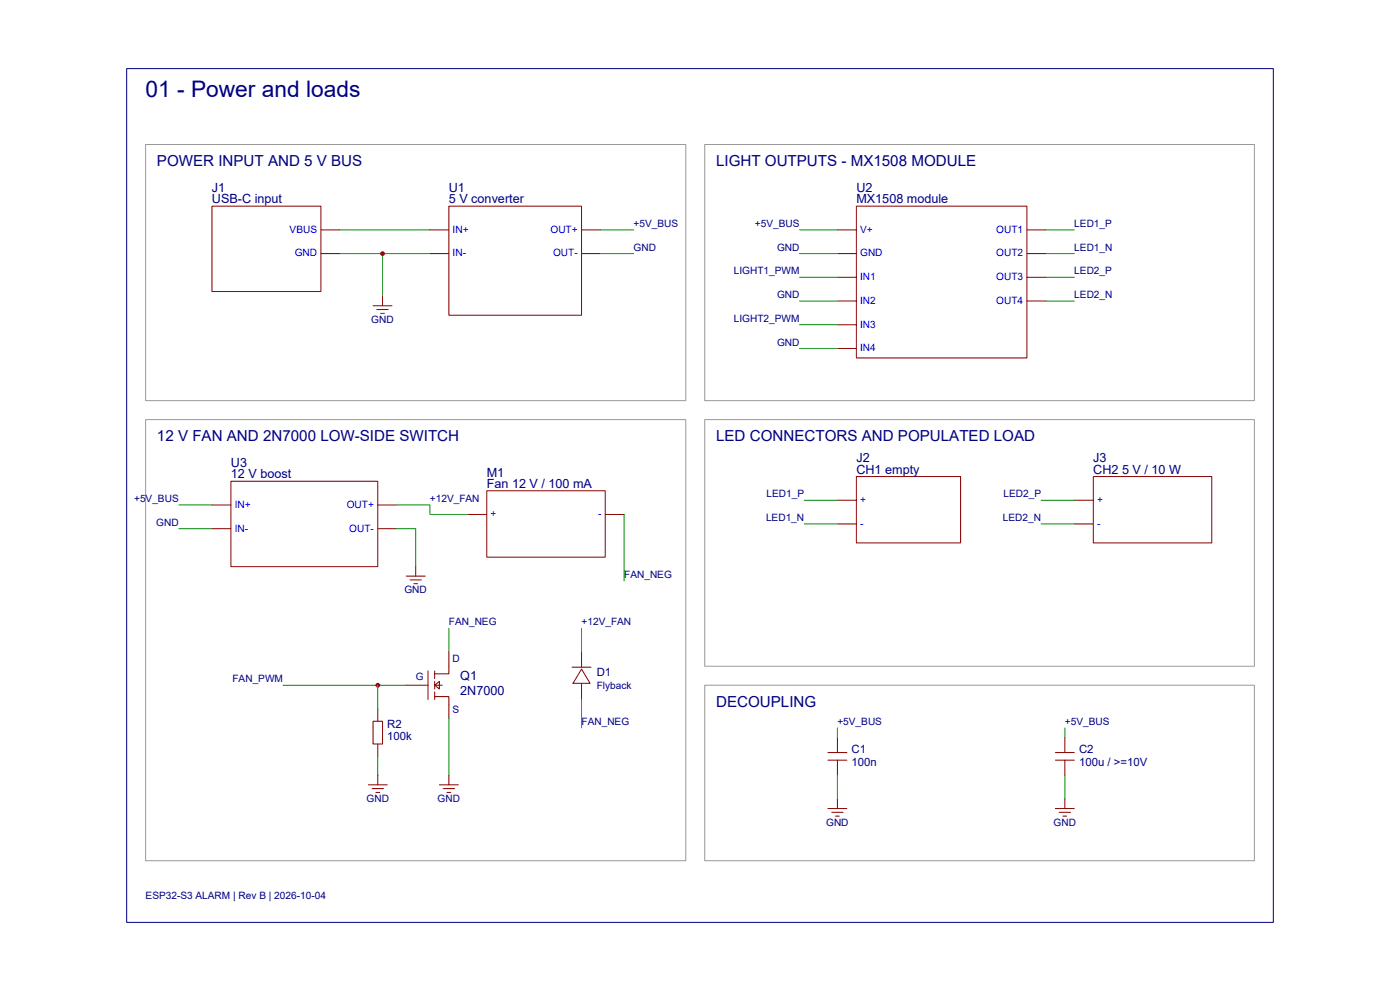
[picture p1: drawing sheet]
<svg xmlns="http://www.w3.org/2000/svg" width="420mm" height="297mm" viewBox="0 0 420 297" stroke-linecap="round" stroke-linejoin="round" font-family="sans-serif">
<path d="M38 20.6h344v255.8h-344z" fill="none" stroke="#000080" stroke-width=".3"/>
<path d="M43.7 43.3h162v76.8h-162z" fill="none" stroke="#999" stroke-width=".3"/>
<path d="M63.6 61.8h32.7v25.6h-32.7zM96.3 68.9h5.7M96.3 76h5.7M129 68.9h5.7M129 76h5.7M134.7 61.8h39.8v32.7h-39.8zM174.5 68.9h5.6M174.5 76h5.6" fill="none" stroke="#800" stroke-width=".3"/>
<path d="M102 68.9h27M102 76h27M114.8 76v12.8" fill="none" stroke="#080" stroke-width=".3"/>
<circle cx="114.8" cy="76" r=".71" fill="#c00"/>
<g fill="none" stroke="#800" stroke-width=".3">
<path d="M251.2 68.9h5.7M251.2 76h5.7M256.9 61.8h51.2v45.5h-51.2zM308.1 68.9h5.7M308.1 76h5.7M111.9 91.6h5.7M113.1 92.8h3.4M114.2 93.9h1.1M114.8 88.8v2.8M251.2 83.1h5.7M251.2 90.2h5.7M251.2 97.3h5.7"/>
<path d="M308.1 83.1h5.7M308.1 90.2h5.7M251.2 104.4h5.7M63.6 151.3h5.7M63.6 158.5h5.7M69.3 144.2h44v25.6h-44zM113.3 151.3h5.7M113.3 158.5h5.7M140.3 154.2h5.7M146 147.1h35.6v19.9h-35.6zM181.6 154.2h5.7M251.2 149.9h5.7"/>
<path d="M251.2 157h5.7M256.9 142.8h31.3v19.9h-31.3zM322.3 149.9h5.7M322.3 157h5.7M328 142.8h35.5v19.9h-35.5zM121.9 172.7h5.7M123 173.8h3.4M124.1 174.9h1.2M124.7 169.8v2.9M134.7 195.4v6.5h-4.3M121.9 205.4h6.5M128.4 201.1v8.5"/>
<path d="M130.4 208.8h4.3v6.5M130.4 205.4l1.4 1.1v-2.3l-1.4 1.2h2.3M130.4 201.1v2.3M130.4 204.2v2.3M130.4 207.4v2.2M131.8 235.2h5.7M133 236.3h3.4M134.1 237.5h1.1M134.7 232.4v2.8"/>
</g>
<g fill="none" stroke="#080" stroke-width=".3">
<path d="M180.1 68.9h10M180.1 76h10M239.9 68.9h11.3M239.9 76h11.3M313.8 68.9h8.5M313.8 76h8.5M239.9 83.1h11.3M239.9 90.2h11.3M239.9 97.3h11.3M313.8 83.1h8.5M313.8 90.2h8.5M239.9 104.4h11.3"/>
<path d="M53.6 151.3h10M53.6 158.5h10M119 158.5h5.7v11.3M119 151.3h10v2.9h11.3M187.3 154.2v19.9M241.3 149.9h9.9M241.3 157h9.9M312.3 149.9h10M312.3 157h10M134.7 188.3v7.1M84.9 205.4h37M134.7 215.3v17.1"/>
</g>
<path d="M211.4 43.3h164.9v76.8h-164.9zM43.7 125.8h162v132.2h-162zM211.4 125.8h164.9v73.9h-164.9z" fill="none" stroke="#999" stroke-width=".3"/>
<circle cx="113.3" cy="205.4" r=".71" fill="#c00"/>
<g fill="none" stroke="#800" stroke-width=".3">
<path d="M171.6 200h5.7M174.5 195.4v4.6M111.9 216.2h2.9v6.8h-2.9zM113.3 212.5v3.7M174.5 200.5l2.5 4.3h-5.1zM174.5 204.8v4.8M110.5 235.2h5.7M111.6 236.3h3.4M112.8 237.5h1.1M113.3 223v3.7M113.3 232.4v2.8M248.4 225.5h5.7"/>
<path d="M248.4 227.8h5.7M251.2 221v4.5M251.2 227.8v4.6M251.2 239.5v2.8M316.6 225.5h5.7M316.6 227.8h5.7M319.5 221v4.5M319.5 227.8v4.6M319.5 239.5v2.8M248.4 242.3h5.7M249.5 243.5h3.4M250.7 244.6h1.1"/>
<path d="M316.6 242.3h5.7M317.7 243.5h3.5M318.9 244.6h1.1"/>
</g>
<path d="M174.5 188.3v7.1M113.3 205.4v7.1M174.5 209.6v8.6M251.2 218.2v2.8M319.5 218.2v2.8M113.3 226.7v5.7M251.2 232.4v7.1M319.5 232.4v7.1" fill="none" stroke="#080" stroke-width=".3"/>
<path d="M211.4 205.4h164.9v52.6h-164.9z" fill="none" stroke="#999" stroke-width=".3"/>
<text font-size="6.8" fill="#000080" x="43.7" y="29.1">01 - Power and loads</text>
<g font-size="4.5" fill="#000080">
<text x="47.1" y="49.8">POWER INPUT AND 5 V BUS</text>
<text x="214.8" y="49.8">LIGHT OUTPUTS - MX1508 MODULE</text>
<text x="47.1" y="132.3">12 V FAN AND 2N7000 LOW-SIDE SWITCH</text>
<text x="214.8" y="132.3">LED CONNECTORS AND POPULATED LOAD</text>
<text x="214.8" y="211.9">DECOUPLING</text>
</g>
<g font-size="3.8" fill="#000080">
<text x="63.6" y="57.5">J1</text>
<text x="134.7" y="57.5">U1</text>
<text x="256.9" y="57.5">U2</text>
<text x="63.6" y="60.9">USB-C input</text>
<text x="134.7" y="60.9">5 V converter</text>
<text x="256.9" y="60.9">MX1508 module</text>
<text x="69.3" y="140">U3</text>
<text x="69.3" y="143.4">12 V boost</text>
<text x="146" y="142.8">M1</text>
<text x="256.9" y="138.5">J2</text>
<text x="256.9" y="142">CH1 empty</text>
<text x="328" y="138.5">J3</text>
<text x="328" y="142">CH2 5 V / 10 W</text>
<text x="146" y="146.2">Fan 12 V / 100 mA</text>
<text x="138.1" y="203.9">Q1</text>
<text x="138.1" y="208.2">2N7000</text>
</g>
<g font-size="3.4" fill="#000080">
<text x="179" y="202.5">D1</text>
<text x="116.2" y="221.8">100k</text>
<text x="116.2" y="218.2">R2</text>
<text x="255.5" y="225.5">C1</text>
<text x="323.7" y="225.5">C2</text>
<text x="255.5" y="229.5">100n</text>
<text x="323.7" y="229.5">100u / &gt;=10V</text>
</g>
<g font-size="3" fill="#00f">
<text x="86.9" y="69.7">VBUS</text>
<text x="135.8" y="69.7">IN+</text>
<text x="165.2" y="69.7">OUT+</text>
<text x="258" y="69.7">V+</text>
<text x="298.9" y="69.7">OUT1</text>
<text x="88.4" y="76.9">GND</text>
<text x="135.8" y="76.9">IN-</text>
<text x="165.9" y="76.9">OUT-</text>
<text x="258" y="76.9">GND</text>
<text x="298.9" y="76.9">OUT2</text>
<text x="258" y="84">IN1</text>
<text x="298.9" y="84">OUT3</text>
<text x="258" y="91.1">IN2</text>
<text x="298.9" y="91.1">OUT4</text>
<text x="258" y="98.2">IN3</text>
<text x="258" y="105.3">IN4</text>
<text x="70.4" y="152.2">IN+</text>
<text x="104" y="152.2">OUT+</text>
<text x="147.2" y="155">+</text>
<text x="179.4" y="155">-</text>
<text x="258" y="150.8">+</text>
<text x="329.1" y="150.8">+</text>
<text x="70.4" y="159.3">IN-</text>
<text x="104.8" y="159.3">OUT-</text>
<text x="258" y="157.9">-</text>
<text x="329.1" y="157.9">-</text>
</g>
<g font-size="3" fill="#000080">
<text x="190.1" y="68">+5V_BUS</text>
<text x="226.4" y="68">+5V_BUS</text>
<text x="322.3" y="68">LED1_P</text>
<text x="190.1" y="75.2">GND</text>
<text x="233.1" y="75.2">GND</text>
<text x="322.3" y="75.2">LED1_N</text>
<text x="220.1" y="82.3">LIGHT1_PWM</text>
<text x="322.3" y="82.3">LED2_P</text>
<text x="233.1" y="89.4">GND</text>
<text x="322.3" y="89.4">LED2_N</text>
<text x="111.4" y="96.8">GND</text>
<text x="220.1" y="96.5">LIGHT2_PWM</text>
<text x="233.1" y="103.6">GND</text>
<text x="230" y="149.1">LED1_P</text>
<text x="301.1" y="149.1">LED2_P</text>
<text x="40.2" y="150.5">+5V_BUS</text>
<text x="129" y="150.5">+12V_FAN</text>
<text x="46.9" y="157.6">GND</text>
<text x="229.8" y="156.2">LED1_N</text>
<text x="300.9" y="156.2">LED2_N</text>
<text x="187.3" y="173.2">FAN_NEG</text>
<text x="121.3" y="177.8">GND</text>
<text x="134.7" y="187.4">FAN_NEG</text>
<text x="174.5" y="187.4">+12V_FAN</text>
<text x="124.7" y="203.7">G</text>
<text x="135.8" y="198.5">D</text>
<text x="69.7" y="204.5">FAN_PWM</text>
<text x="179" y="206.5">Flyback</text>
<text x="135.8" y="213.6">S</text>
<text x="174.5" y="217.3">FAN_NEG</text>
<text x="251.2" y="217.3">+5V_BUS</text>
<text x="319.5" y="217.3">+5V_BUS</text>
<text x="110" y="240.3">GND</text>
<text x="131.3" y="240.3">GND</text>
<text x="247.9" y="247.4">GND</text>
<text x="316.1" y="247.4">GND</text>
<text x="43.7" y="269.3">ESP32-S3 ALARM | Rev B | 2026-10-04</text>
</g>
</svg>
